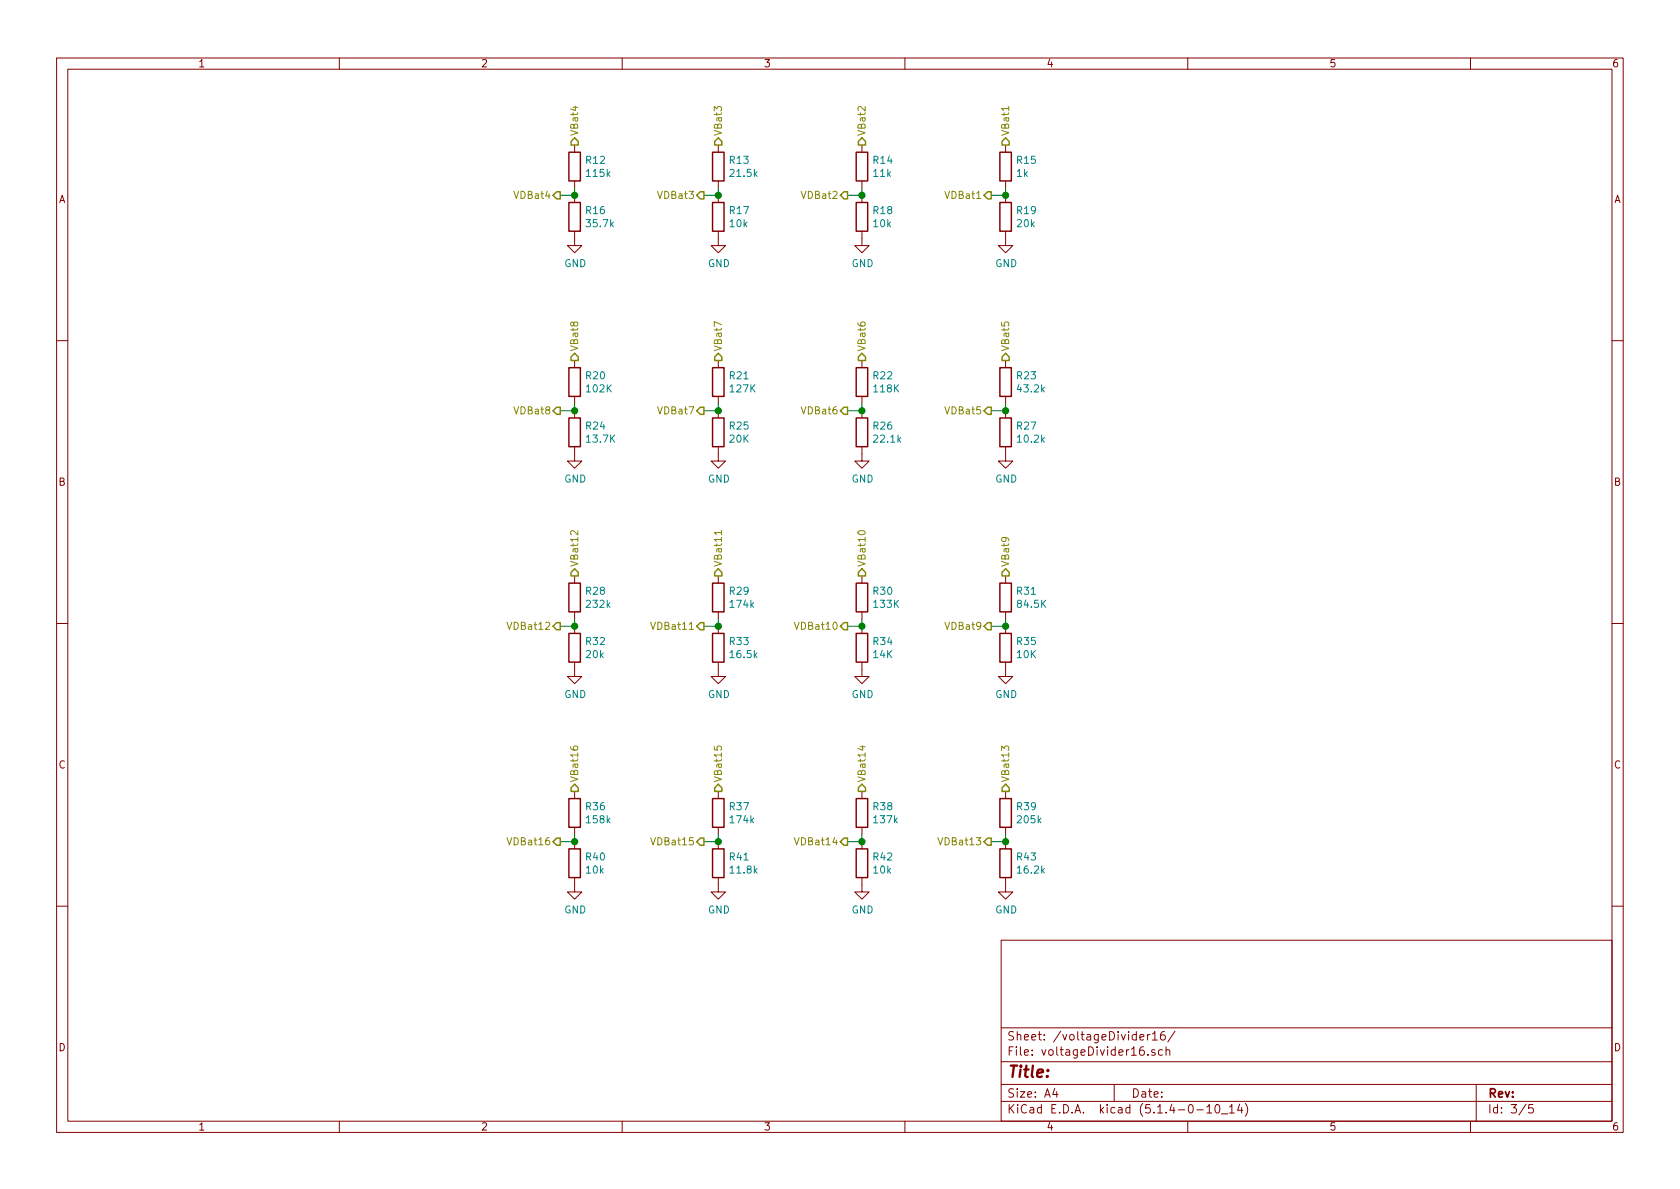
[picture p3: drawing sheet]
EESchema Schematic File Version 4
LIBS:SingleBMS-cache
EELAYER 30 0
EELAYER END
$Descr A4 11693 8268
encoding utf-8
Sheet 3 5
Title ""
Date ""
Rev ""
Comp ""
Comment1 ""
Comment2 ""
Comment3 ""
Comment4 ""
$EndDescr
$Comp
L Device:R R?
U 1 1
P 7000 1500
AR Path="/5DE4876E" Ref="R?"  Part="1" 
AR Path="/5DE334E4/5DE4876E" Ref="R19"  Part="1" 
F 0 "R19" H 7070 1546 50  0000 L CNN
F 1 "20k" H 7070 1455 50  0000 L CNN
F 2 "" V 6930 1500 50  0001 C CNN
F 3 "~" H 7000 1500 50  0001 C CNN
	1    7000 1500
	1    0    0    -1  
$EndComp
$Comp
L Device:R R?
U 1 1
P 7000 1150
AR Path="/5DE48774" Ref="R?"  Part="1" 
AR Path="/5DE334E4/5DE48774" Ref="R15"  Part="1" 
F 0 "R15" H 7070 1196 50  0000 L CNN
F 1 "1k" H 7070 1105 50  0000 L CNN
F 2 "" V 6930 1150 50  0001 C CNN
F 3 "~" H 7000 1150 50  0001 C CNN
	1    7000 1150
	1    0    0    -1  
$EndComp
$Comp
L power:GND #PWR?
U 1 1
P 7000 1650
AR Path="/5DE4877A" Ref="#PWR?"  Part="1" 
AR Path="/5DE334E4/5DE4877A" Ref="#PWR036"  Part="1" 
F 0 "#PWR036" H 7000 1400 50  0001 C CNN
F 1 "GND" H 7005 1477 50  0000 C CNN
F 2 "" H 7000 1650 50  0001 C CNN
F 3 "" H 7000 1650 50  0001 C CNN
	1    7000 1650
	1    0    0    -1  
$EndComp
Wire Wire Line
	7000 1300 7000 1350
$Comp
L Device:R R?
U 1 1
P 5000 1150
AR Path="/5DE48794" Ref="R?"  Part="1" 
AR Path="/5DE334E4/5DE48794" Ref="R13"  Part="1" 
F 0 "R13" H 5070 1196 50  0000 L CNN
F 1 "21.5k" H 5070 1105 50  0000 L CNN
F 2 "" V 4930 1150 50  0001 C CNN
F 3 "~" H 5000 1150 50  0001 C CNN
	1    5000 1150
	1    0    0    -1  
$EndComp
$Comp
L Device:R R?
U 1 1
P 5000 1500
AR Path="/5DE4879A" Ref="R?"  Part="1" 
AR Path="/5DE334E4/5DE4879A" Ref="R17"  Part="1" 
F 0 "R17" H 5070 1546 50  0000 L CNN
F 1 "10k" H 5070 1455 50  0000 L CNN
F 2 "" V 4930 1500 50  0001 C CNN
F 3 "~" H 5000 1500 50  0001 C CNN
	1    5000 1500
	1    0    0    -1  
$EndComp
$Comp
L power:GND #PWR?
U 1 1
P 5000 1650
AR Path="/5DE487A0" Ref="#PWR?"  Part="1" 
AR Path="/5DE334E4/5DE487A0" Ref="#PWR034"  Part="1" 
F 0 "#PWR034" H 5000 1400 50  0001 C CNN
F 1 "GND" H 5005 1477 50  0000 C CNN
F 2 "" H 5000 1650 50  0001 C CNN
F 3 "" H 5000 1650 50  0001 C CNN
	1    5000 1650
	1    0    0    -1  
$EndComp
Wire Wire Line
	5000 1350 5000 1300
$Comp
L Device:R R?
U 1 1
P 4000 1150
AR Path="/5DE487A7" Ref="R?"  Part="1" 
AR Path="/5DE334E4/5DE487A7" Ref="R12"  Part="1" 
F 0 "R12" H 4070 1196 50  0000 L CNN
F 1 "115k" H 4070 1105 50  0000 L CNN
F 2 "" V 3930 1150 50  0001 C CNN
F 3 "~" H 4000 1150 50  0001 C CNN
	1    4000 1150
	1    0    0    -1  
$EndComp
$Comp
L Device:R R?
U 1 1
P 4000 1500
AR Path="/5DE487AD" Ref="R?"  Part="1" 
AR Path="/5DE334E4/5DE487AD" Ref="R16"  Part="1" 
F 0 "R16" H 4070 1546 50  0000 L CNN
F 1 "35.7k" H 4070 1455 50  0000 L CNN
F 2 "" V 3930 1500 50  0001 C CNN
F 3 "~" H 4000 1500 50  0001 C CNN
	1    4000 1500
	1    0    0    -1  
$EndComp
Wire Wire Line
	4000 1300 4000 1350
$Comp
L power:GND #PWR?
U 1 1
P 4000 1650
AR Path="/5DE487B4" Ref="#PWR?"  Part="1" 
AR Path="/5DE334E4/5DE487B4" Ref="#PWR033"  Part="1" 
F 0 "#PWR033" H 4000 1400 50  0001 C CNN
F 1 "GND" H 4005 1477 50  0000 C CNN
F 2 "" H 4000 1650 50  0001 C CNN
F 3 "" H 4000 1650 50  0001 C CNN
	1    4000 1650
	1    0    0    -1  
$EndComp
$Comp
L Device:R R?
U 1 1
P 7000 2650
AR Path="/5DE521AB" Ref="R?"  Part="1" 
AR Path="/5DE334E4/5DE521AB" Ref="R23"  Part="1" 
F 0 "R23" H 7070 2696 50  0000 L CNN
F 1 "43.2k" H 7070 2605 50  0000 L CNN
F 2 "" V 6930 2650 50  0001 C CNN
F 3 "~" H 7000 2650 50  0001 C CNN
	1    7000 2650
	1    0    0    -1  
$EndComp
$Comp
L Device:R R?
U 1 1
P 7000 3000
AR Path="/5DE521B1" Ref="R?"  Part="1" 
AR Path="/5DE334E4/5DE521B1" Ref="R27"  Part="1" 
F 0 "R27" H 7070 3046 50  0000 L CNN
F 1 "10.2k" H 7070 2955 50  0000 L CNN
F 2 "" V 6930 3000 50  0001 C CNN
F 3 "~" H 7000 3000 50  0001 C CNN
	1    7000 3000
	1    0    0    -1  
$EndComp
$Comp
L Device:R R?
U 1 1
P 5000 2650
AR Path="/5DE521C3" Ref="R?"  Part="1" 
AR Path="/5DE334E4/5DE521C3" Ref="R21"  Part="1" 
F 0 "R21" H 5070 2696 50  0000 L CNN
F 1 "127K" H 5070 2605 50  0000 L CNN
F 2 "" V 4930 2650 50  0001 C CNN
F 3 "~" H 5000 2650 50  0001 C CNN
	1    5000 2650
	1    0    0    -1  
$EndComp
$Comp
L Device:R R?
U 1 1
P 5000 3000
AR Path="/5DE521C9" Ref="R?"  Part="1" 
AR Path="/5DE334E4/5DE521C9" Ref="R25"  Part="1" 
F 0 "R25" H 5070 3046 50  0000 L CNN
F 1 "20K" H 5070 2955 50  0000 L CNN
F 2 "" V 4930 3000 50  0001 C CNN
F 3 "~" H 5000 3000 50  0001 C CNN
	1    5000 3000
	1    0    0    -1  
$EndComp
$Comp
L Device:R R?
U 1 1
P 4000 2650
AR Path="/5DE521CF" Ref="R?"  Part="1" 
AR Path="/5DE334E4/5DE521CF" Ref="R20"  Part="1" 
F 0 "R20" H 4070 2696 50  0000 L CNN
F 1 "102K" H 4070 2605 50  0000 L CNN
F 2 "" V 3930 2650 50  0001 C CNN
F 3 "~" H 4000 2650 50  0001 C CNN
	1    4000 2650
	1    0    0    -1  
$EndComp
$Comp
L Device:R R?
U 1 1
P 4000 3000
AR Path="/5DE521D5" Ref="R?"  Part="1" 
AR Path="/5DE334E4/5DE521D5" Ref="R24"  Part="1" 
F 0 "R24" H 4070 3046 50  0000 L CNN
F 1 "13.7K" H 4070 2955 50  0000 L CNN
F 2 "" V 3930 3000 50  0001 C CNN
F 3 "~" H 4000 3000 50  0001 C CNN
	1    4000 3000
	1    0    0    -1  
$EndComp
Wire Wire Line
	7000 2800 7000 2850
Wire Wire Line
	5000 2800 5000 2850
Wire Wire Line
	4000 2800 4000 2850
$Comp
L power:GND #PWR?
U 1 1
P 7000 3150
AR Path="/5DE521DF" Ref="#PWR?"  Part="1" 
AR Path="/5DE334E4/5DE521DF" Ref="#PWR040"  Part="1" 
F 0 "#PWR040" H 7000 2900 50  0001 C CNN
F 1 "GND" H 7005 2977 50  0000 C CNN
F 2 "" H 7000 3150 50  0001 C CNN
F 3 "" H 7000 3150 50  0001 C CNN
	1    7000 3150
	1    0    0    -1  
$EndComp
$Comp
L power:GND #PWR?
U 1 1
P 5000 3150
AR Path="/5DE521EB" Ref="#PWR?"  Part="1" 
AR Path="/5DE334E4/5DE521EB" Ref="#PWR038"  Part="1" 
F 0 "#PWR038" H 5000 2900 50  0001 C CNN
F 1 "GND" H 5005 2977 50  0000 C CNN
F 2 "" H 5000 3150 50  0001 C CNN
F 3 "" H 5000 3150 50  0001 C CNN
	1    5000 3150
	1    0    0    -1  
$EndComp
$Comp
L power:GND #PWR?
U 1 1
P 4000 3150
AR Path="/5DE521F1" Ref="#PWR?"  Part="1" 
AR Path="/5DE334E4/5DE521F1" Ref="#PWR037"  Part="1" 
F 0 "#PWR037" H 4000 2900 50  0001 C CNN
F 1 "GND" H 4005 2977 50  0000 C CNN
F 2 "" H 4000 3150 50  0001 C CNN
F 3 "" H 4000 3150 50  0001 C CNN
	1    4000 3150
	1    0    0    -1  
$EndComp
$Comp
L Device:R R?
U 1 1
P 7000 4150
AR Path="/5DE561B0" Ref="R?"  Part="1" 
AR Path="/5DE334E4/5DE561B0" Ref="R31"  Part="1" 
F 0 "R31" H 7070 4196 50  0000 L CNN
F 1 "84.5K" H 7070 4105 50  0000 L CNN
F 2 "" V 6930 4150 50  0001 C CNN
F 3 "~" H 7000 4150 50  0001 C CNN
	1    7000 4150
	1    0    0    -1  
$EndComp
$Comp
L Device:R R?
U 1 1
P 7000 4500
AR Path="/5DE561B6" Ref="R?"  Part="1" 
AR Path="/5DE334E4/5DE561B6" Ref="R35"  Part="1" 
F 0 "R35" H 7070 4546 50  0000 L CNN
F 1 "10K" H 7070 4455 50  0000 L CNN
F 2 "" V 6930 4500 50  0001 C CNN
F 3 "~" H 7000 4500 50  0001 C CNN
	1    7000 4500
	1    0    0    -1  
$EndComp
$Comp
L Device:R R?
U 1 1
P 5000 4150
AR Path="/5DE561C8" Ref="R?"  Part="1" 
AR Path="/5DE334E4/5DE561C8" Ref="R29"  Part="1" 
F 0 "R29" H 5070 4196 50  0000 L CNN
F 1 "174k" H 5070 4105 50  0000 L CNN
F 2 "" V 4930 4150 50  0001 C CNN
F 3 "~" H 5000 4150 50  0001 C CNN
	1    5000 4150
	1    0    0    -1  
$EndComp
$Comp
L Device:R R?
U 1 1
P 4000 4150
AR Path="/5DE561CE" Ref="R?"  Part="1" 
AR Path="/5DE334E4/5DE561CE" Ref="R28"  Part="1" 
F 0 "R28" H 4070 4196 50  0000 L CNN
F 1 "232k" H 4070 4105 50  0000 L CNN
F 2 "" V 3930 4150 50  0001 C CNN
F 3 "~" H 4000 4150 50  0001 C CNN
	1    4000 4150
	1    0    0    -1  
$EndComp
$Comp
L Device:R R?
U 1 1
P 5000 4500
AR Path="/5DE561D4" Ref="R?"  Part="1" 
AR Path="/5DE334E4/5DE561D4" Ref="R33"  Part="1" 
F 0 "R33" H 5070 4546 50  0000 L CNN
F 1 "16.5k" H 5070 4455 50  0000 L CNN
F 2 "" V 4930 4500 50  0001 C CNN
F 3 "~" H 5000 4500 50  0001 C CNN
	1    5000 4500
	1    0    0    -1  
$EndComp
$Comp
L Device:R R?
U 1 1
P 4000 4500
AR Path="/5DE561DA" Ref="R?"  Part="1" 
AR Path="/5DE334E4/5DE561DA" Ref="R32"  Part="1" 
F 0 "R32" H 4070 4546 50  0000 L CNN
F 1 "20k" H 4070 4455 50  0000 L CNN
F 2 "" V 3930 4500 50  0001 C CNN
F 3 "~" H 4000 4500 50  0001 C CNN
	1    4000 4500
	1    0    0    -1  
$EndComp
Wire Wire Line
	7000 4300 7000 4350
Wire Wire Line
	5000 4350 5000 4300
Wire Wire Line
	4000 4350 4000 4300
$Comp
L power:GND #PWR?
U 1 1
P 7000 4650
AR Path="/5DE561E4" Ref="#PWR?"  Part="1" 
AR Path="/5DE334E4/5DE561E4" Ref="#PWR044"  Part="1" 
F 0 "#PWR044" H 7000 4400 50  0001 C CNN
F 1 "GND" H 7005 4477 50  0000 C CNN
F 2 "" H 7000 4650 50  0001 C CNN
F 3 "" H 7000 4650 50  0001 C CNN
	1    7000 4650
	1    0    0    -1  
$EndComp
$Comp
L power:GND #PWR?
U 1 1
P 5000 4650
AR Path="/5DE561F0" Ref="#PWR?"  Part="1" 
AR Path="/5DE334E4/5DE561F0" Ref="#PWR042"  Part="1" 
F 0 "#PWR042" H 5000 4400 50  0001 C CNN
F 1 "GND" H 5005 4477 50  0000 C CNN
F 2 "" H 5000 4650 50  0001 C CNN
F 3 "" H 5000 4650 50  0001 C CNN
	1    5000 4650
	1    0    0    -1  
$EndComp
$Comp
L power:GND #PWR?
U 1 1
P 4000 4650
AR Path="/5DE561F6" Ref="#PWR?"  Part="1" 
AR Path="/5DE334E4/5DE561F6" Ref="#PWR041"  Part="1" 
F 0 "#PWR041" H 4000 4400 50  0001 C CNN
F 1 "GND" H 4005 4477 50  0000 C CNN
F 2 "" H 4000 4650 50  0001 C CNN
F 3 "" H 4000 4650 50  0001 C CNN
	1    4000 4650
	1    0    0    -1  
$EndComp
$Comp
L Device:R R?
U 1 1
P 7000 5650
AR Path="/5DE5B298" Ref="R?"  Part="1" 
AR Path="/5DE334E4/5DE5B298" Ref="R39"  Part="1" 
F 0 "R39" H 7070 5696 50  0000 L CNN
F 1 "205k" H 7070 5605 50  0000 L CNN
F 2 "" V 6930 5650 50  0001 C CNN
F 3 "~" H 7000 5650 50  0001 C CNN
	1    7000 5650
	1    0    0    -1  
$EndComp
$Comp
L Device:R R?
U 1 1
P 7000 6000
AR Path="/5DE5B29E" Ref="R?"  Part="1" 
AR Path="/5DE334E4/5DE5B29E" Ref="R43"  Part="1" 
F 0 "R43" H 7070 6046 50  0000 L CNN
F 1 "16.2k" H 7070 5955 50  0000 L CNN
F 2 "" V 6930 6000 50  0001 C CNN
F 3 "~" H 7000 6000 50  0001 C CNN
	1    7000 6000
	1    0    0    -1  
$EndComp
Wire Wire Line
	7000 5850 7000 5800
$Comp
L power:GND #PWR?
U 1 1
P 7000 6150
AR Path="/5DE5B2B2" Ref="#PWR?"  Part="1" 
AR Path="/5DE334E4/5DE5B2B2" Ref="#PWR048"  Part="1" 
F 0 "#PWR048" H 7000 5900 50  0001 C CNN
F 1 "GND" H 7005 5977 50  0000 C CNN
F 2 "" H 7000 6150 50  0001 C CNN
F 3 "" H 7000 6150 50  0001 C CNN
	1    7000 6150
	1    0    0    -1  
$EndComp
$Comp
L Device:R R?
U 1 1
P 5000 5650
AR Path="/5DE5B2C0" Ref="R?"  Part="1" 
AR Path="/5DE334E4/5DE5B2C0" Ref="R37"  Part="1" 
F 0 "R37" H 5070 5696 50  0000 L CNN
F 1 "174k" H 5070 5605 50  0000 L CNN
F 2 "" V 4930 5650 50  0001 C CNN
F 3 "~" H 5000 5650 50  0001 C CNN
	1    5000 5650
	1    0    0    -1  
$EndComp
$Comp
L Device:R R?
U 1 1
P 5000 6000
AR Path="/5DE5B2C6" Ref="R?"  Part="1" 
AR Path="/5DE334E4/5DE5B2C6" Ref="R41"  Part="1" 
F 0 "R41" H 5070 6046 50  0000 L CNN
F 1 "11.8k" H 5070 5955 50  0000 L CNN
F 2 "" V 4930 6000 50  0001 C CNN
F 3 "~" H 5000 6000 50  0001 C CNN
	1    5000 6000
	1    0    0    -1  
$EndComp
$Comp
L power:GND #PWR?
U 1 1
P 5000 6150
AR Path="/5DE5B2CC" Ref="#PWR?"  Part="1" 
AR Path="/5DE334E4/5DE5B2CC" Ref="#PWR046"  Part="1" 
F 0 "#PWR046" H 5000 5900 50  0001 C CNN
F 1 "GND" H 5005 5977 50  0000 C CNN
F 2 "" H 5000 6150 50  0001 C CNN
F 3 "" H 5000 6150 50  0001 C CNN
	1    5000 6150
	1    0    0    -1  
$EndComp
$Comp
L Device:R R?
U 1 1
P 4000 5650
AR Path="/5DE5B2D2" Ref="R?"  Part="1" 
AR Path="/5DE334E4/5DE5B2D2" Ref="R36"  Part="1" 
F 0 "R36" H 4070 5696 50  0000 L CNN
F 1 "158k" H 4070 5605 50  0000 L CNN
F 2 "" V 3930 5650 50  0001 C CNN
F 3 "~" H 4000 5650 50  0001 C CNN
	1    4000 5650
	1    0    0    -1  
$EndComp
$Comp
L Device:R R?
U 1 1
P 4000 6000
AR Path="/5DE5B2D8" Ref="R?"  Part="1" 
AR Path="/5DE334E4/5DE5B2D8" Ref="R40"  Part="1" 
F 0 "R40" H 4070 6046 50  0000 L CNN
F 1 "10k" H 4070 5955 50  0000 L CNN
F 2 "" V 3930 6000 50  0001 C CNN
F 3 "~" H 4000 6000 50  0001 C CNN
	1    4000 6000
	1    0    0    -1  
$EndComp
$Comp
L power:GND #PWR?
U 1 1
P 4000 6150
AR Path="/5DE5B2DE" Ref="#PWR?"  Part="1" 
AR Path="/5DE334E4/5DE5B2DE" Ref="#PWR045"  Part="1" 
F 0 "#PWR045" H 4000 5900 50  0001 C CNN
F 1 "GND" H 4005 5977 50  0000 C CNN
F 2 "" H 4000 6150 50  0001 C CNN
F 3 "" H 4000 6150 50  0001 C CNN
	1    4000 6150
	1    0    0    -1  
$EndComp
Wire Wire Line
	4000 5850 4000 5800
Wire Wire Line
	5000 5850 5000 5800
Text HLabel 7000 1000 1    50   Output ~ 0
VBat1
Text HLabel 5000 1000 1    50   Output ~ 0
VBat3
Text HLabel 4000 1000 1    50   Output ~ 0
VBat4
Text HLabel 7000 2500 1    50   Output ~ 0
VBat5
Text HLabel 5000 2500 1    50   Output ~ 0
VBat7
Text HLabel 4000 2500 1    50   Output ~ 0
VBat8
Text HLabel 7000 4000 1    50   Output ~ 0
VBat9
Text HLabel 5000 4000 1    50   Output ~ 0
VBat11
Text HLabel 4000 4000 1    50   Output ~ 0
VBat12
Text HLabel 7000 5500 1    50   Output ~ 0
VBat13
Text HLabel 5000 5500 1    50   Output ~ 0
VBat15
Text HLabel 4000 5500 1    50   Output ~ 0
VBat16
Text HLabel 6000 5500 1    50   Output ~ 0
VBat14
Text HLabel 6000 4000 1    50   Output ~ 0
VBat10
Text HLabel 6000 2500 1    50   Output ~ 0
VBat6
Text HLabel 6000 1000 1    50   Output ~ 0
VBat2
$Comp
L power:GND #PWR?
U 1 1
P 6000 6150
AR Path="/5DE5B2B8" Ref="#PWR?"  Part="1" 
AR Path="/5DE334E4/5DE5B2B8" Ref="#PWR047"  Part="1" 
F 0 "#PWR047" H 6000 5900 50  0001 C CNN
F 1 "GND" H 6005 5977 50  0000 C CNN
F 2 "" H 6000 6150 50  0001 C CNN
F 3 "" H 6000 6150 50  0001 C CNN
	1    6000 6150
	1    0    0    -1  
$EndComp
Wire Wire Line
	6000 5850 6000 5800
$Comp
L Device:R R?
U 1 1
P 6000 6000
AR Path="/5DE5B2AA" Ref="R?"  Part="1" 
AR Path="/5DE334E4/5DE5B2AA" Ref="R42"  Part="1" 
F 0 "R42" H 6070 6046 50  0000 L CNN
F 1 "10k" H 6070 5955 50  0000 L CNN
F 2 "" V 5930 6000 50  0001 C CNN
F 3 "~" H 6000 6000 50  0001 C CNN
	1    6000 6000
	1    0    0    -1  
$EndComp
$Comp
L Device:R R?
U 1 1
P 6000 5650
AR Path="/5DE5B2A4" Ref="R?"  Part="1" 
AR Path="/5DE334E4/5DE5B2A4" Ref="R38"  Part="1" 
F 0 "R38" H 6070 5696 50  0000 L CNN
F 1 "137k" H 6070 5605 50  0000 L CNN
F 2 "" V 5930 5650 50  0001 C CNN
F 3 "~" H 6000 5650 50  0001 C CNN
	1    6000 5650
	1    0    0    -1  
$EndComp
$Comp
L power:GND #PWR?
U 1 1
P 6000 4650
AR Path="/5DE561EA" Ref="#PWR?"  Part="1" 
AR Path="/5DE334E4/5DE561EA" Ref="#PWR043"  Part="1" 
F 0 "#PWR043" H 6000 4400 50  0001 C CNN
F 1 "GND" H 6005 4477 50  0000 C CNN
F 2 "" H 6000 4650 50  0001 C CNN
F 3 "" H 6000 4650 50  0001 C CNN
	1    6000 4650
	1    0    0    -1  
$EndComp
Wire Wire Line
	6000 4350 6000 4300
$Comp
L Device:R R?
U 1 1
P 6000 4500
AR Path="/5DE561C2" Ref="R?"  Part="1" 
AR Path="/5DE334E4/5DE561C2" Ref="R34"  Part="1" 
F 0 "R34" H 6070 4546 50  0000 L CNN
F 1 "14K" H 6070 4455 50  0000 L CNN
F 2 "" V 5930 4500 50  0001 C CNN
F 3 "~" H 6000 4500 50  0001 C CNN
	1    6000 4500
	1    0    0    -1  
$EndComp
$Comp
L Device:R R?
U 1 1
P 6000 4150
AR Path="/5DE561BC" Ref="R?"  Part="1" 
AR Path="/5DE334E4/5DE561BC" Ref="R30"  Part="1" 
F 0 "R30" H 6070 4196 50  0000 L CNN
F 1 "133K" H 6070 4105 50  0000 L CNN
F 2 "" V 5930 4150 50  0001 C CNN
F 3 "~" H 6000 4150 50  0001 C CNN
	1    6000 4150
	1    0    0    -1  
$EndComp
$Comp
L power:GND #PWR?
U 1 1
P 6000 3150
AR Path="/5DE521E5" Ref="#PWR?"  Part="1" 
AR Path="/5DE334E4/5DE521E5" Ref="#PWR039"  Part="1" 
F 0 "#PWR039" H 6000 2900 50  0001 C CNN
F 1 "GND" H 6005 2977 50  0000 C CNN
F 2 "" H 6000 3150 50  0001 C CNN
F 3 "" H 6000 3150 50  0001 C CNN
	1    6000 3150
	1    0    0    -1  
$EndComp
Wire Wire Line
	6000 2800 6000 2850
$Comp
L Device:R R?
U 1 1
P 6000 3000
AR Path="/5DE521BD" Ref="R?"  Part="1" 
AR Path="/5DE334E4/5DE521BD" Ref="R26"  Part="1" 
F 0 "R26" H 6070 3046 50  0000 L CNN
F 1 "22.1k" H 6070 2955 50  0000 L CNN
F 2 "" V 5930 3000 50  0001 C CNN
F 3 "~" H 6000 3000 50  0001 C CNN
	1    6000 3000
	1    0    0    -1  
$EndComp
$Comp
L Device:R R?
U 1 1
P 6000 2650
AR Path="/5DE521B7" Ref="R?"  Part="1" 
AR Path="/5DE334E4/5DE521B7" Ref="R22"  Part="1" 
F 0 "R22" H 6070 2696 50  0000 L CNN
F 1 "118K" H 6070 2605 50  0000 L CNN
F 2 "" V 5930 2650 50  0001 C CNN
F 3 "~" H 6000 2650 50  0001 C CNN
	1    6000 2650
	1    0    0    -1  
$EndComp
$Comp
L power:GND #PWR?
U 1 1
P 6000 1650
AR Path="/5DE4878E" Ref="#PWR?"  Part="1" 
AR Path="/5DE334E4/5DE4878E" Ref="#PWR035"  Part="1" 
F 0 "#PWR035" H 6000 1400 50  0001 C CNN
F 1 "GND" H 6005 1477 50  0000 C CNN
F 2 "" H 6000 1650 50  0001 C CNN
F 3 "" H 6000 1650 50  0001 C CNN
	1    6000 1650
	1    0    0    -1  
$EndComp
Wire Wire Line
	6000 1300 6000 1350
$Comp
L Device:R R?
U 1 1
P 6000 1500
AR Path="/5DE48787" Ref="R?"  Part="1" 
AR Path="/5DE334E4/5DE48787" Ref="R18"  Part="1" 
F 0 "R18" H 6070 1546 50  0000 L CNN
F 1 "10k" H 6070 1455 50  0000 L CNN
F 2 "" V 5930 1500 50  0001 C CNN
F 3 "~" H 6000 1500 50  0001 C CNN
	1    6000 1500
	1    0    0    -1  
$EndComp
$Comp
L Device:R R?
U 1 1
P 6000 1150
AR Path="/5DE48781" Ref="R?"  Part="1" 
AR Path="/5DE334E4/5DE48781" Ref="R14"  Part="1" 
F 0 "R14" H 6070 1196 50  0000 L CNN
F 1 "11k" H 6070 1105 50  0000 L CNN
F 2 "" V 5930 1150 50  0001 C CNN
F 3 "~" H 6000 1150 50  0001 C CNN
	1    6000 1150
	1    0    0    -1  
$EndComp
Text HLabel 6900 1350 0    50   Output ~ 0
VDBat1
Wire Wire Line
	6900 1350 7000 1350
Connection ~ 7000 1350
Text HLabel 5900 1350 0    50   Output ~ 0
VDBat2
Wire Wire Line
	5900 1350 6000 1350
Connection ~ 6000 1350
Text HLabel 4900 1350 0    50   Output ~ 0
VDBat3
Text HLabel 3900 1350 0    50   Output ~ 0
VDBat4
Wire Wire Line
	4900 1350 5000 1350
Connection ~ 5000 1350
Wire Wire Line
	3900 1350 4000 1350
Connection ~ 4000 1350
Text HLabel 6900 2850 0    50   Output ~ 0
VDBat5
Text HLabel 5900 2850 0    50   Output ~ 0
VDBat6
Text HLabel 4900 2850 0    50   Output ~ 0
VDBat7
Text HLabel 3900 2850 0    50   Output ~ 0
VDBat8
Wire Wire Line
	3900 2850 4000 2850
Connection ~ 4000 2850
Wire Wire Line
	4900 2850 5000 2850
Connection ~ 5000 2850
Wire Wire Line
	5900 2850 6000 2850
Connection ~ 6000 2850
Wire Wire Line
	6900 2850 7000 2850
Connection ~ 7000 2850
Text HLabel 6900 4350 0    50   Output ~ 0
VDBat9
Text HLabel 5900 4350 0    50   Output ~ 0
VDBat10
Text HLabel 4900 4350 0    50   Output ~ 0
VDBat11
Text HLabel 3900 4350 0    50   Output ~ 0
VDBat12
Wire Wire Line
	3900 4350 4000 4350
Connection ~ 4000 4350
Wire Wire Line
	4900 4350 5000 4350
Connection ~ 5000 4350
Wire Wire Line
	5900 4350 6000 4350
Connection ~ 6000 4350
Wire Wire Line
	6900 4350 7000 4350
Connection ~ 7000 4350
Text HLabel 6900 5850 0    50   Output ~ 0
VDBat13
Text HLabel 5900 5850 0    50   Output ~ 0
VDBat14
Text HLabel 4900 5850 0    50   Output ~ 0
VDBat15
Text HLabel 3900 5850 0    50   Output ~ 0
VDBat16
Wire Wire Line
	3900 5850 4000 5850
Connection ~ 4000 5850
Wire Wire Line
	4900 5850 5000 5850
Connection ~ 5000 5850
Wire Wire Line
	5900 5850 6000 5850
Connection ~ 6000 5850
Wire Wire Line
	6900 5850 7000 5850
Connection ~ 7000 5850
$EndSCHEMATC
